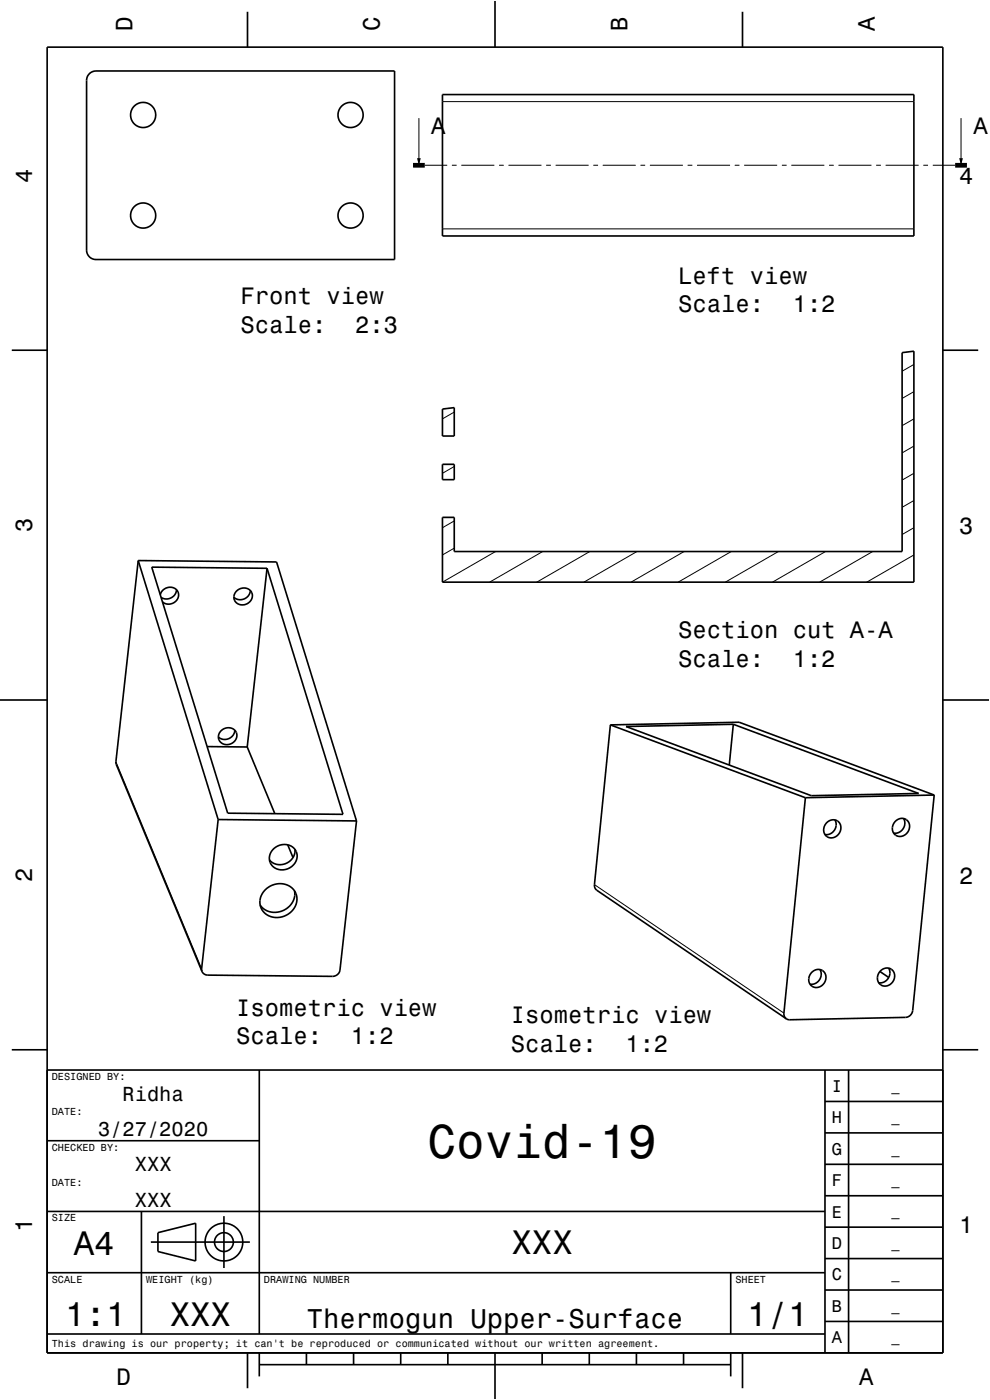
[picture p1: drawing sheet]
<svg xmlns="http://www.w3.org/2000/svg" width="210mm" height="297mm" viewBox="0 0 210 297" stroke-linecap="round" stroke-linejoin="round" font-family="sans-serif">
<g fill="none" stroke="#000" stroke-width=".21">
<path d="M88.9 25.1v10M90.1 35.1h4.8M93.9 21.6h100M95.9 35.1h1M97.9 35.1h7M105.9 35.1h1M107.9 35.1h7M115.9 35.1h1M117.9 35.1h7M125.9 35.1h1M127.9 35.1h7M135.9 35.1h1"/>
<path d="M137.9 35.1h7M145.9 35.1h1M147.9 35.1h7M155.9 35.1h1M157.9 35.1h7M165.9 35.1h1M167.9 35.1h7M175.9 35.1h1M177.9 35.1h7M185.9 35.1h1M187.9 35.1h7M195.9 35.1h1"/>
<path d="M197.9 35.1h4.7M203.9 25.1v10M93.9 48.6h100M193.9 77.3l-2.5 1.5M96.4 87.4l-2.5 1.5M96.4 99l-2.5 1.4M193.9 94.6l-2.5 1.5M193.9 88.9l-2.5 1.4M193.9 83.1l-2.5 1.4M96.4 116.3l-2.5 1.4M96.4 110.5l-2.5 1.5M105.1 117l-11.2 6.5"/>
<path d="M115.1 117l-11.2 6.5M125.1 117l-11.2 6.5M135.1 117l-11.2 6.5M145.1 117l-11.2 6.5M155.1 117l-11.2 6.5M165.1 117l-11.2 6.5M175.1 117l-11.2 6.5M185.1 117l-11.2 6.5M193.9 117.7l-10 5.8M193.9 112l-2.5 1.4M193.9 106.2l-2.5 1.4M193.9 100.4l-2.5 1.5"/>
<path d="M24.6 161.6l18.2 43.9M126.1 187.7l40.2 27.2"/>
</g>
<g fill="none" stroke="#000" stroke-width=".35">
<path d="M10 10h190v277h-190zM19 15.6l.6-.4 .8-.1h63.3v40h-63.3a2 2 0 0 1-2-2v-36l.2-.9zM52.5 2.5v7.5M105 0v10M157.5 2.5v7.5M93.9 20.1h100v30h-100zM2.5 74.3h7.5M200 74.3h7.5M93.9 86.8l2.5-.3v6h-2.5zM93.9 98.5h2.5v3.3h-2.5zM29.3 118.9l-4.7 42.9 18.2 44.3M29.3 118.9l29.4 .3 16.9 55"/>
<path d="M29.3 118.9l17 55M93.9 109.8h2.5v7.2h95v-42.2l2.5-.3v49h-100zM32.2 120.3l24.4 .3 16.2 52.2-24.5-.3zM34 126.2a2 2 0 0 1 1.9-1.6 2 2 0 0 1 2 1.4 2.1 2.1 0 0 1-1.2 2 2.1 2.1 0 0 1-2.2-.3M37.4 125.1a2.12 2.12 0 0 1-3.2 1.6M50.2 125.4a1.83 1.83 0 0 1 2.3-.5 1.83 1.83 0 0 1 .9 2.2 1.92 1.92 0 0 1-2.2 1.2 1.92 1.92 0 0 1-1.6-1.9zM53.1 125.3a2.1 2.1 0 0 1-1.3 1.8 2.1 2.1 0 0 1-2.2-.4M56.6 120.6l-4.2 37.9M0 148.5h10M43.9 158.4l8.5 .1M46.9 155a1.83 1.83 0 0 1 2.4-.5 1.83 1.83 0 0 1 .8 2.3 1.92 1.92 0 0 1-2.2 1.2 1.92 1.92 0 0 1-1.5-2zM49.8 154.9a2.1 2.1 0 0 1-1.3 1.8 2.1 2.1 0 0 1-2.2-.4"/>
<path d="M52.4 158.5l5.9 14.1M129.5 153.8l-3.4 33.9 .2 .8 40.5 27.6M129.5 153.8l27.3-.6 41.4 15.5M129.5 153.8l41.3 15.4M132.8 154.1l22.8-.4 39.3 14.6-22.8 .5zM155.6 153.7l-.9 8.6M200 148.5h10M46.3 173.9l-3.5 31.6v.6M46.3 173.9l29.3 .3M61 179.2l1.2 2.7M75.6 174.2l-3.5 31.6a1.59 1.59 0 0 1-1.6 1.3l-26.4-.2-.8-.3-.5-.5M170.8 169.2l-4.5 45.7 .1 .7 .4 .5"/>
<path d="M175.3 174.5a1.76 1.76 0 0 1 2.6-.1 1.76 1.76 0 0 1 0 2.5 1.77 1.77 0 0 1-2.6 .5 1.77 1.77 0 0 1-.1-2.7zM177.1 173.9a2.11 2.11 0 0 1-2.1 3.1M189.9 174.2a1.75 1.75 0 0 1 2.6-.1 1.75 1.75 0 0 1 0 2.5 1.77 1.77 0 0 1-2.6 .5 1.77 1.77 0 0 1-.1-2.7zM191.7 173.6a2.11 2.11 0 0 1-2.1 3.1M198.2 168.7l-4.6 45.7a1.64 1.64 0 0 1-1.5 1.4l-24.6 .5-.7-.2M198.2 168.7l-27.4 .5M56.3 188.7a3.9 3.9 0 0 1 6.7 1.5 4.1 4.1 0 0 1-2.8 4.2 4.1 4.1 0 0 1-4.7-1.6 3.5 3.5 0 0 1 .8-4.1zM58 180.1a2.84 2.84 0 0 1 3.1-.9 2.84 2.84 0 0 1 1.9 2.5 3.1 3.1 0 0 1-2.4 2.8 3.1 3.1 0 0 1-3.3-1.6l-.1-1.4 .4-.8zM62.5 189a4.1 4.1 0 0 1-2.5 4.2 4.1 4.1 0 0 1-4.8-1.2M62.6 180.2a3.1 3.1 0 0 1-2 3 3.1 3.1 0 0 1-3.4-.8M172.2 206.3a1.75 1.75 0 0 1 2.5-.2 1.75 1.75 0 0 1 0 2.6 1.77 1.77 0 0 1-2.6 .4 1.77 1.77 0 0 1-.1-2.6zM173.9 205.7a2.11 2.11 0 0 1-2.1 3.1"/>
<path d="M186.7 206.1l1.8 1.3M186.7 206a1.76 1.76 0 0 1 2.6-.2 1.76 1.76 0 0 1 0 2.6 1.77 1.77 0 0 1-2.6 .4 1.77 1.77 0 0 1-.1-2.6zM188.5 205.4a2.11 2.11 0 0 1-2.1 3.1M2.5 222.7h7.5M10 227h190M55 227v56M175 233.7h25M175 227v60M180 227v60M200 222.7h7.5M10 257h165M10 242h45"/>
<path d="M30 257v26M47.5 258v11M175 253.7h25M175 247h25M175 240.3h25M10 270h165M32 263.5h21M33.5 261.5l8-2v8l-8-2zM155 270v13M175 273.7h25M175 267h25M175 260.3h25"/>
<path d="M10 283h165M52.5 287v7.5M55 289.5h100M55 287v5M65 287v2.5M75 287v2.5M85 287v2.5M95 287v2.5M105 287v10M115 287v2.5M125 287v2.5M135 287v2.5"/>
<path d="M145 287v2.5M155 287v5M157.5 287v7.5M175 280.3h25"/>
<circle cx="30.4" cy="24.4" r="2.67"/>
<circle cx="74.4" cy="24.4" r="2.67"/>
<circle cx="30.4" cy="45.7" r="2.67"/>
<circle cx="74.4" cy="45.7" r="2.67"/>
<circle cx="47.5" cy="263.5" r="4"/>
<circle cx="47.5" cy="263.5" r="2"/>
</g>
<path d="M87.6 35.1h2.5M202.6 35.1h2.5" fill="none" stroke="#000" stroke-width="1" stroke-linecap="butt"/>
<g fill="#000">
<path d="M88.5 33.6h.8l-.4 1.5z" fill-rule="evenodd"/>
<path d="M203.5 33.6h.8l-.4 1.5z" fill-rule="evenodd"/>
</g>
<path d="M0 0h210v297h-210" fill="none" stroke="#fff" stroke-width=".21"/>
<text font-size="10.1" x="90.7" y="245.7">Covid-19</text>
<g font-size="7.2">
<text x="15.7" y="266.3">A4</text>
<text x="108.5" y="266.1">XXX</text>
<text x="13.8" y="281.3">1:1</text>
<text x="36" y="281.3">XXX</text>
<text x="158.5" y="281.3">1/1</text>
</g>
<text font-size="5.8" x="65.1" y="281.6">Thermogun Upper-Surface</text>
<g font-size="5">
<text x="28.1" y="6.5" transform="rotate(-90 28.1 6.5)">D</text>
<text x="80.6" y="6.5" transform="rotate(-90 80.6 6.5)">C</text>
<text x="133.1" y="6.5" transform="rotate(-90 133.1 6.5)">B</text>
<text x="185.6" y="6.5" transform="rotate(-90 185.6 6.5)">A</text>
<text x="91.5" y="28.4">A</text>
<text x="206.5" y="28.4">A</text>
<text x="6.8" y="38.7" transform="rotate(-90 6.8 38.7)">4</text>
<text x="203.5" y="39">4</text>
<text x="51" y="64.6">Front view</text>
<text x="143.9" y="60.2">Left view</text>
<text x="51" y="70.6">Scale:</text>
<text x="75.3" y="70.6">2:3</text>
<text x="143.9" y="66.2">Scale:</text>
<text x="168.1" y="66.2">1:2</text>
<text x="6.8" y="112.9" transform="rotate(-90 6.8 112.9)">3</text>
<text x="203.5" y="113.2">3</text>
<text x="143.9" y="135.4">Section cut A-A</text>
<text x="143.9" y="141.4">Scale:</text>
<text x="168.1" y="141.4">1:2</text>
<text x="6.8" y="187.1" transform="rotate(-90 6.8 187.1)">2</text>
<text x="203.5" y="187.4">2</text>
<text x="50.1" y="215.5">Isometric view</text>
<text x="50.1" y="221.5">Scale:</text>
<text x="74.4" y="221.5">1:2</text>
<text x="108.4" y="217">Isometric view</text>
<text x="108.4" y="223.1">Scale:</text>
<text x="132.7" y="223.1">1:2</text>
<text x="6.8" y="261.3" transform="rotate(-90 6.8 261.3)">1</text>
<text x="203.5" y="261.6">1</text>
<text x="24.7" y="293.8">D</text>
<text x="182.2" y="293.8">A</text>
</g>
<g font-size="4.3">
<text x="26" y="233.5">Ridha</text>
<text x="20.8" y="241">3/27/2020</text>
<text x="28.6" y="248.5">XXX</text>
<text x="28.6" y="256">XXX</text>
</g>
<g font-size="3.6">
<text x="176.4" y="231.6">I</text>
<text x="176.4" y="238.3">H</text>
<text x="176.4" y="245">G</text>
<text x="176.4" y="251.6">F</text>
<text x="176.4" y="258.3">E</text>
<text x="176.4" y="265">D</text>
<text x="176.4" y="271.6">C</text>
<text x="176.4" y="278.3">B</text>
<text x="176.4" y="285">A</text>
</g>
<g font-size="2.9">
<text x="189.1" y="231.4">_</text>
<text x="189.1" y="238">_</text>
<text x="189.1" y="244.7">_</text>
<text x="189.1" y="251.4">_</text>
<text x="189.1" y="258">_</text>
<text x="189.1" y="264.7">_</text>
<text x="189.1" y="271.4">_</text>
<text x="189.1" y="278">_</text>
<text x="189.1" y="284.7">_</text>
</g>
<g font-size="2.2">
<text x="11" y="229.1">DESIGNED BY:</text>
<text x="11" y="236.6">DATE:</text>
<text x="11" y="244.1">CHECKED BY:</text>
<text x="11" y="251.6">DATE:</text>
<text x="11" y="259.1">SIZE</text>
<text x="11" y="272.1">SCALE</text>
<text x="31" y="272.1">WEIGHT (kg)</text>
<text x="56" y="272.1">DRAWING NUMBER</text>
<text x="156" y="272.1">SHEET</text>
<text x="11" y="285.8">This drawing is our property; it can't be reproduced or communicated without our written agreement.</text>
</g>
</svg>
